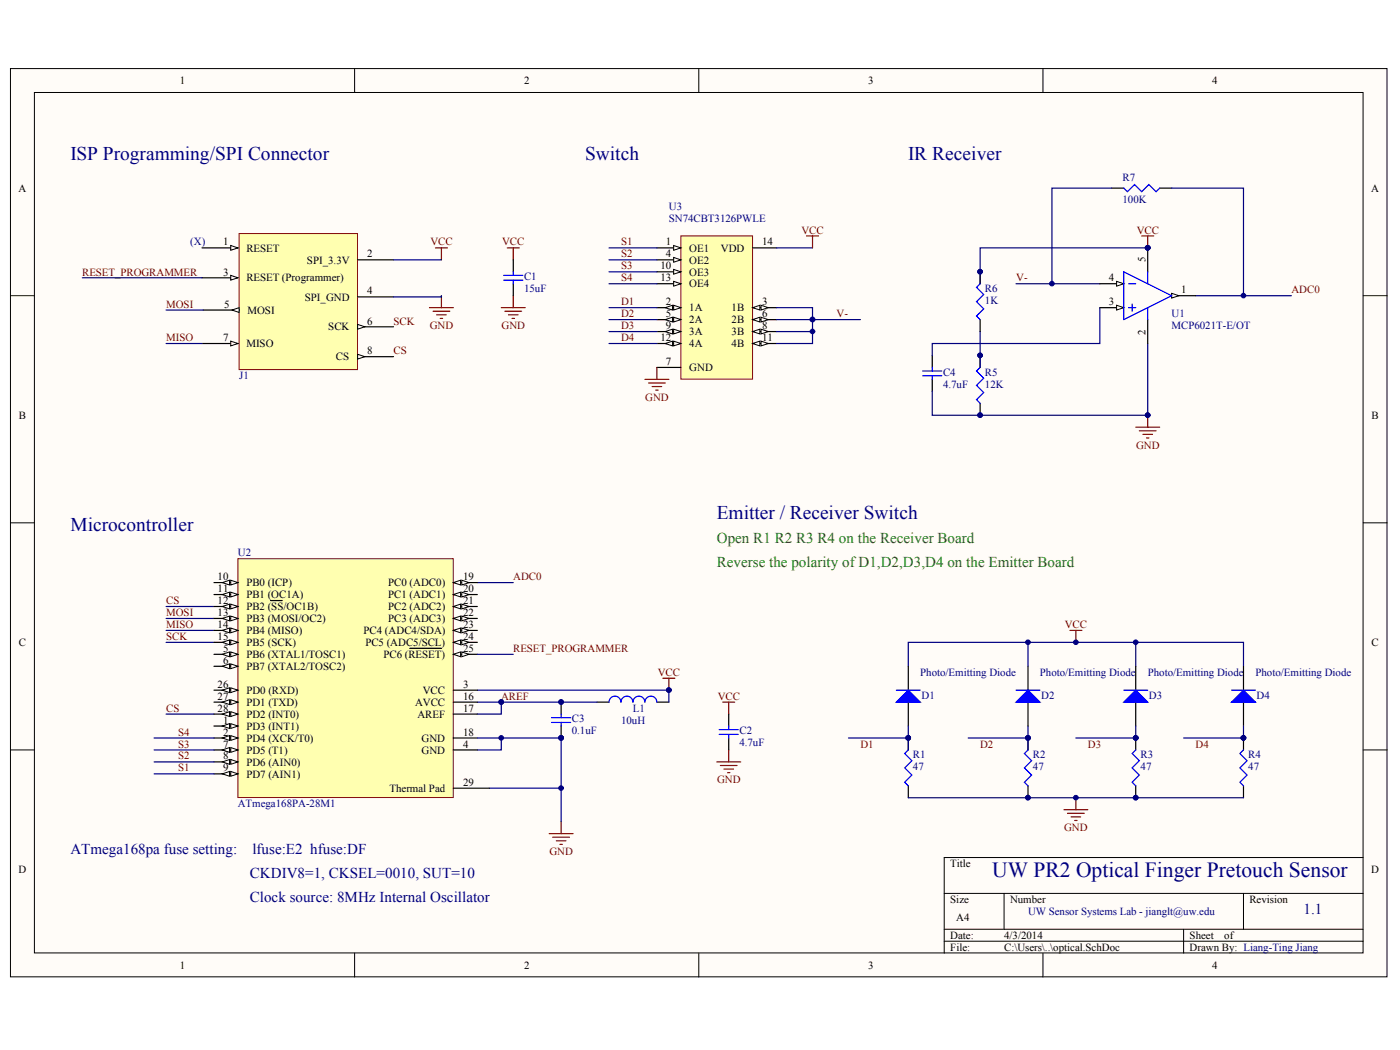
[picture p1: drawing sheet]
# Altium schematic sheet optical.SchDoc
size A4

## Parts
C1  15uF  [CAPC1608N]
C2  4.7uF  [CAPC1608N]
C3  0.1uF  [CAPC1608N]
C4  4.7uF  [CAPC1608N]
D1  Photo/Emitting Diode  [Vishay VEMD/VSMB footprint]
D2  Photo/Emitting Diode  [Vishay VEMD/VSMB footprint]
D3  Photo/Emitting Diode  [Vishay VEMD/VSMB footprint]
D4  Photo/Emitting Diode  [Vishay VEMD/VSMB footprint]
J1  FFC 8-PIN Connector (1mm)  [Hirose FFC connector 8-Pin]  (value not drawn)
L1  10uH  [INDC1608N]
R1  47  [RESC1608N]
R2  47  [RESC1608N]
R3  47  [RESC1608N]
R4  47  [RESC1608N]
R5  12K  [RESC1608N]
R6  1K  [RESC1608N]
R7  100K  [RESC1608N]
U1  MCP6021T-E/OT  [SOT-23-OT5_N]
U2  ATmega168PA-28M1  [28M1]
U3  SN74CBT3126PWLE  [PW014_N]

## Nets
GND: C1.2 C2.2 C3.1 C4.2 J1.4(SPI_GND) R1.1 R2.1 R3.1 R4.1 R5.1 U1.2(VSS) U2.4(GND) U2.18(GND) U2.29(Thermal_Pad) U3.7(GND)
VCC: C1.1 C2.1 D1.2(K) D2.2(K) D3.2(K) D4.2(K) J1.2(SPI_3.3V) L1.2 R6.2 U1.5(VDD) U2.3(VCC) U3.14(VDD)
ADC0: R7.1 U1.1(VOUT) U2.19(PC0_(ADC0))
AREF: C3.2 L1.1 U2.16(AVCC) U2.17(AREF)
CS: J1.8(CS) U2.12(PB2_(~{SS}/OC1B)) U2.28(PD2_(INT0))
D1: U3.2(1A)
D2: U3.5(2A)
D3: U3.9(3A)
D4: U3.12(4A)
MISO: J1.7(MISO) U2.14(PB4_(MISO))
MOSI: J1.5(MOSI) U2.13(PB3_(MOSI/OC2))
RESET_PROGRAMMER: J1.3(RESET_(Programmer)) U2.25(PC6_(~{RESET}))
S1: U2.9(PD7_(AIN1)) U3.1(OE1)
S2: U2.8(PD6_(AIN0)) U3.4(OE2)
S3: U2.7(PD5_(T1)) U3.10(OE3)
S4: U2.2(PD4_(XCK/T0)) U3.13(OE4)
SCK: J1.6(SCK) U2.15(PB5_(SCK))
V-: R7.2 U1.4(VIN-) U3.3(1B) U3.6(2B) U3.8(3B) U3.11(4B)
NetC4_1: C4.1 U1.3(VIN+)
NetD1_1: D1.1(A) R1.2
NetD2_1: D2.1(A) R2.2
NetD3_1: D3.1(A) R3.2
NetD4_1: D4.1(A) R4.2
NetR5_2: R5.2 R6.1

Not connected (* = marked no-connect by the designer): J1 1(RESET); U2 1(PD3_(INT1)) 5(PB6_(XTAL1/TOSC1)) 6(PB7_(XTAL2/TOSC2)) 10(PB0_(ICP)) 11(PB1_(OC1A)) 20(PC1_(ADC1)) 21(PC2_(ADC2)) 22(PC3_(ADC3)) 23(PC4_(ADC4/SDA)) 24(PC5_(ADC5/SCL)) 26(PD0_(RXD)) 27(PD1_(TXD))

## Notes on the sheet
- ISP Programming/SPI Connector
- Switch
- IR Receiver
- (near J1) (X)
- Emitter / Receiver Switch
- Microcontroller
- Open R1 R2 R3 R4 on the Receiver Board
- Reverse the polarity of D1,D2,D3,D4 on the Emitter Board
- ATmega168pa fuse setting:    lfuse:E2  hfuse:DF
- CKDIV8=1, CKSEL=0010, SUT=10
- UW PR2 Optical Finger Pretouch Sensor
- Clock source: 8MHz Internal Oscillator
- UW Sensor Systems Lab - jianglt@uw.edu
- 1.1
- Liang-Ting Jiang
- Labels drawn without touching a wire or pin: D1, D2, D3, D4
